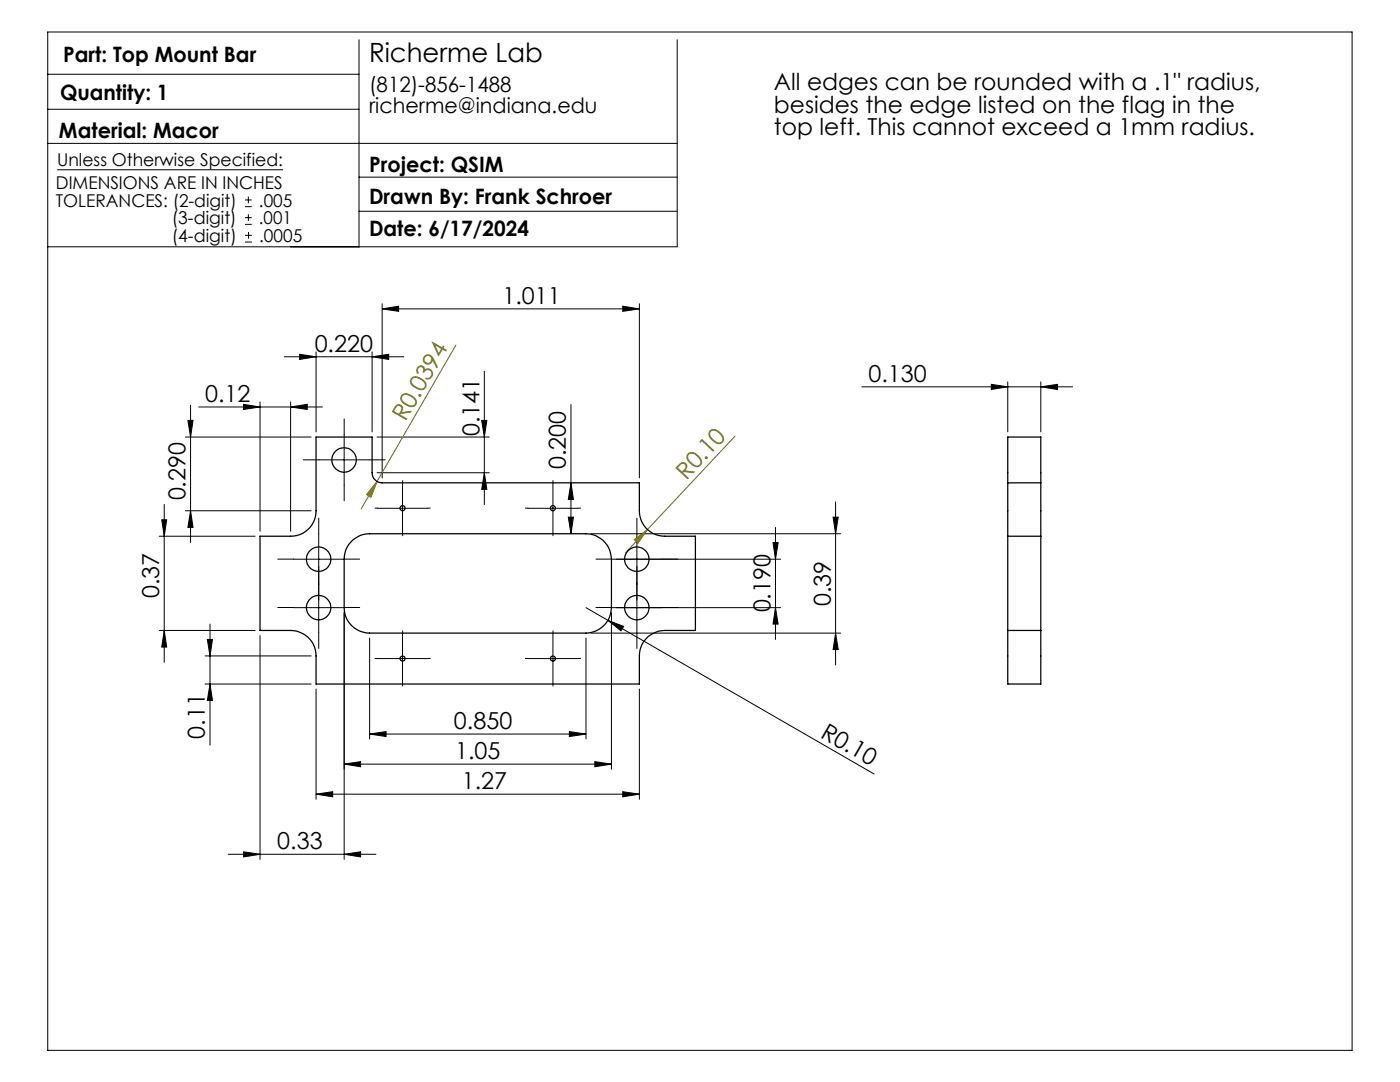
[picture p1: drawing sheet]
<svg xmlns="http://www.w3.org/2000/svg" width="279mm" height="216mm" viewBox="0 0 279 216" stroke-linecap="round" stroke-linejoin="round" font-family="sans-serif">
<g fill="none" stroke="#000" stroke-width=".2">
<path d="M9.5 6.4h260.3v203.2h-260.3zM9.5 14.8h62.1M71.6 7.9v41.3M135.1 7.9v41.3h-125.6M9.5 28.6h125.6M9.5 21.8h62.1M11.4 33.9h45.1M48.9 39.9h1.3M49.6 39.2v1.4M71.6 35.3h63.5M48.9 41.2h1.3M48.9 44.8h1.3"/>
<path d="M48.9 43.4h1.3M48.9 48.3h1.4M48.9 47h1.4M49.6 42.8v1.3M49.6 46.3v1.3M71.6 42.2h63.5M56.7 71.2h23.9M59.8 70.7l3.3 .5-3.3 .5zM63.1 70.2v16M74.3 71.2l3.3-.5v1zM74.3 70.2v16M76.3 61.6l3.3-.5v1z"/>
<path d="M76.3 60.6v34.8M76.3 61.6h51.3M96.7 74.1v26.6M124.3 61.1l3.3 .5-3.3 .5zM127.6 60.6v34.8M172 77.2h42.1M197.8 76.7l3.3 .5-3.3 .5zM201.1 76.2v10M207.7 77.2l3.3-.5v1zM207.7 76.2v10M37 87.2h25.1M37.5 83.9h1l-.5 3.3z"/>
<path d="M38 80.9v27.4M39.7 81.2h24.6M48.6 80.7l3.3 .5-3.3 .5zM51.9 80.2v25.8M58 81.2l3.3-.5v1zM58 80.2v25.8M63.7 91.8h10M68.7 86.8v10M75.2 94.3h22.4M75.2 87.2h22.4M80.3 96.4v10M96.1 83.9h1.1l-.5 3.3z"/>
<path d="M96.7 94.3l.5 3.3h-1.1zM110.3 96.4v10M113.9 96.3l.5 3.4h-1zM113.9 80.7v25.8M31.8 107h19.1M32.3 103.7h1l-.5 3.3zM32.8 100.6v31.6M37 101.9h25.1M38 101.9l.5 3.3h-1zM58.6 111.6h10M63.6 106.6v19.6M75.4 101.4h9.9"/>
<path d="M105.3 101.4h10M113.4 103.2h1l-.5 3.3zM117.9 106.5h49.9M122.1 111.6h33.7M127.1 106.6v19.6M154.3 108.3h1l-.5 3.3zM154.8 105.2v22.4M166.3 103.2h1l-.5 3.3zM166.8 100.2v32.5M31.8 125.8h19.1M32.8 125.8l.5 3.3h-1zM40.9 136.5h21.2"/>
<path d="M40.9 130.9h21.2M41.4 127.6h1l-.5 3.3zM41.9 124.5v24.2M41.9 136.5l.5 3.3h-1zM51.9 126.8v44.7M58.6 121.2h10M63.1 137.5v22M68.7 122.2v49.3M73.8 127.3v20.2M75.4 131.4h9.9M80.3 126.4v10M105.3 131.4h10"/>
<path d="M110.3 126.4v10M116.9 121.2l4.4 2.6M116.9 127.3v20.2M117.9 126.3h49.9M121.3 123.8l3.2 1.2-.6 .9zM121.3 123.8l53.1 30.6M122 122.2v31.3M122.1 121.2h33.7M127.6 137.5v22M154.8 121.2l.5 3.3h-1zM166.8 126.3l.5 3.3h-1zM63.1 158.5l3.3-.5v1z"/>
<path d="M63.1 158.5h64.5M68.7 152.5l3.3-.5v1zM68.7 152.5h53.3M73.8 146.5l3.2-.5v1zM73.8 146.5h43.1M113.6 146l3.3 .5-3.3 .5zM118.7 152l3.3 .5-3.3 .5zM124.3 158l3.3 .5-3.3 .5zM45.5 170.5h29.5M48.6 170l3.3 .5-3.3 .5zM68.7 170.5l3.3-.5v1z"/>
</g>
<path d="M91 68.9l-18.9 32.7M75.2 96.1l-1.2 3.1-.8-.5zM146.7 87l-17.5 18.7M126.6 107.7l2.6-2-1.9 2.7zM129.2 105.7l-4.4 4.6" fill="none" stroke="#808000" stroke-width=".2"/>
<g fill="none" stroke="#000" stroke-width=".2" stroke-dasharray="15.2 1.3 1.3 1.3">
<path d="M63.7 91.8h-3.2M68.7 86.8v-3.2M68.7 96.8v3.1M73.7 91.8h3.2M80.4 96.4v-.5M110.4 96.4v-.5M58.6 111.6h-3.2M63.6 106.6v-3.2M63.6 116.6v3.1M63.6 116.2v-3.2M68.6 111.6h3.2M75.4 101.4h-.6"/>
<path d="M80.4 106.4v.5M85.4 101.4h.5M105.4 101.4h-.6M110.4 106.4v.5M115.4 101.4h.5M122.1 111.6h-3.2M127.1 116.2v-3.2M127.1 106.6v-3.2M127.1 116.6v3.1M132.1 111.6h3.2M58.6 121.2h-3.2M63.6 126.2v3.2"/>
<path d="M68.6 121.2h3.2M75.4 131.4h-.6M80.4 126.4v-.5M80.4 136.4v.5M85.4 131.4h.5M105.4 131.4h-.6M110.4 126.4v-.5M110.4 136.4v.5M115.4 131.4h.5M122.1 121.2h-3.2M127.1 126.2v3.2M132.1 121.2h3.2"/>
</g>
<g fill="#000">
<path d="M121.3 123.8l3.2 1.2-.6 .9z"/>
<path d="M76.3 61.6l3.3-.5v1zM124.3 61.1l3.3 .5-3.3 .5zM48.6 80.7l3.3 .5-3.3 .5zM58 81.2l3.3-.5v1zM68.7 152.5l3.3-.5v1zM118.7 152l3.3 .5-3.3 .5z"/>
<path d="M207.7 77.2l3.3-.5v1zM197.8 76.7l3.3 .5-3.3 .5z"/>
<path d="M96.7 94.3l.5 3.3h-1.1zM96.1 83.9h1.1l-.5 3.3zM113.4 103.2h1l-.5 3.3zM113.9 96.3l.5 3.4h-1zM166.8 126.3l.5 3.3h-1zM166.3 103.2h1l-.5 3.3z"/>
<path d="M32.8 125.8l.5 3.3h-1zM32.3 103.7h1l-.5 3.3zM154.8 121.2l.5 3.3h-1zM154.3 108.3h1l-.5 3.3zM38 101.9l.5 3.3h-1zM37.5 83.9h1l-.5 3.3z"/>
<path d="M41.9 136.5l.5 3.3h-1zM41.4 127.6h1l-.5 3.3z"/>
<path d="M113.6 146l3.3 .5-3.3 .5zM73.8 146.5l3.2-.5v1zM74.3 71.2l3.3-.5v1zM59.8 70.7l3.3 .5-3.3 .5z"/>
<path d="M124.3 158l3.3 .5-3.3 .5zM63.1 158.5l3.3-.5v1z"/>
<path d="M48.6 170l3.3 .5-3.3 .5zM68.7 170.5l3.3-.5v1z"/>
</g>
<g fill="#808000">
<path d="M126.6 107.7l2.6-2-1.9 2.7z"/>
<path d="M75.2 96.1l-1.2 3.1-.8-.5z"/>
</g>
<g fill="none" stroke="#000" stroke-width=".25">
<path d="M63.1 87.2h11.2v7.1a2.05 2.05 0 0 0 2 2h51.3v5.6a5 5 0 0 0 5.1 5.1h6.1v18.8h-6.1a5 5 0 0 0-5.1 5.1v5.6h-64.5v-5.6a5.1 5.1 0 0 0-5.1-5.1h-6.1v-18.8h6.1a5 5 0 0 0 5.1-5.1zM201.1 96.3v10.7M201.1 96.3v-9.1h6.6v9.1M201.1 96.3h6.6M207.7 96.3v10.7M70.4 107.8l.5-.4a4.5 4.5 0 0 1 2.9-.9h43.1a5.1 5.1 0 0 1 5.1 5.1v9.6a5.2 5.2 0 0 1-5.1 5.1h-43.1a5.1 5.1 0 0 1-5.1-5.1v-10.2a5 5 0 0 1 1.7-3.2zM201.1 107h6.6M201.1 107v18.8M207.7 107v18.8M201.1 125.8v10.7h6.6v-10.7M201.1 125.8h6.6"/>
<circle cx="68.7" cy="91.8" r="2.45"/>
<circle cx="63.6" cy="111.6" r="2.43"/>
<circle cx="80.3" cy="101.4" r=".5"/>
<circle cx="110.3" cy="101.4" r=".51"/>
<circle cx="127.1" cy="111.6" r="2.43"/>
<circle cx="63.6" cy="121.3" r="2.43"/>
<circle cx="80.3" cy="131.4" r=".5"/>
<circle cx="110.3" cy="131.4" r=".51"/>
<circle cx="127.1" cy="121.3" r="2.43"/>
</g>
<text font-size="5.3" x="73.7" y="12.3">Richerme Lab</text>
<g font-size="4.7">
<text x="154.4" y="18">All edges can be rounded with a .1&quot; radius,</text>
<text x="154.4" y="22.5">besides the edge listed on the flag in the</text>
<text x="154.4" y="27">top left. This cannot exceed a 1mm radius.</text>
<text x="100.3" y="60.6">1.011</text>
<text x="62.8" y="70.2">0.220</text>
<text x="173.3" y="76.2">0.130</text>
<text x="41" y="80.2">0.12</text>
<text x="95.7" y="87" transform="rotate(-90 95.7 87)">0.141</text>
<text x="112.9" y="93.6" transform="rotate(-90 112.9 93.6)">0.200</text>
<text x="37" y="99.9" transform="rotate(-90 37 99.9)">0.290</text>
<text x="31.8" y="119.4" transform="rotate(-90 31.8 119.4)">0.37</text>
<text x="153.8" y="122.2" transform="rotate(-90 153.8 122.2)">0.190</text>
<text x="165.8" y="120.9" transform="rotate(-90 165.8 120.9)">0.39</text>
<text x="40.9" y="147.4" transform="rotate(-90 40.9 147.4)">0.11</text>
<text x="90.6" y="145.5">0.850</text>
<text x="163.6" y="147" transform="rotate(30 163.6 147)">R0.10</text>
<text x="90.8" y="151.4">1.05</text>
<text x="92.1" y="157.4">1.27</text>
<text x="55.3" y="169.4">0.33</text>
</g>
<g font-size="4.7" fill="#808000">
<text x="81" y="84.2" transform="rotate(-60 81 84.2)">R0.0394</text>
<text x="137" y="95.9" transform="rotate(-47 137 95.9)">R0.10</text>
</g>
<g font-size="4.2">
<text x="12.6" y="12.4">Part: Top Mount Bar</text>
<text x="12" y="20">Quantity: 1</text>
<text x="73.7" y="18.3">(812)-856-1488</text>
<text x="73.7" y="22.5">richerme@indiana.edu</text>
<text x="11.8" y="27.5">Material: Macor</text>
<text x="73.7" y="34.3">Project: QSIM</text>
<text x="73.7" y="40.7">Drawn By: Frank Schroer</text>
<text x="73.7" y="47.2">Date: 6/17/2024</text>
</g>
<g font-size="3.5">
<text x="11.4" y="33.1">Unless Otherwise Specified:</text>
<text x="11.2" y="37.7">DIMENSIONS ARE IN INCHES</text>
<text x="11.2" y="41.2">TOLERANCES: (2-digit)</text>
<text x="51.7" y="41.2">.005</text>
<text x="34.3" y="44.8">(3-digit)</text>
<text x="51.7" y="44.8">.001</text>
<text x="34.3" y="48.3">(4-digit)</text>
<text x="51.7" y="48.3">.0005</text>
</g>
</svg>
